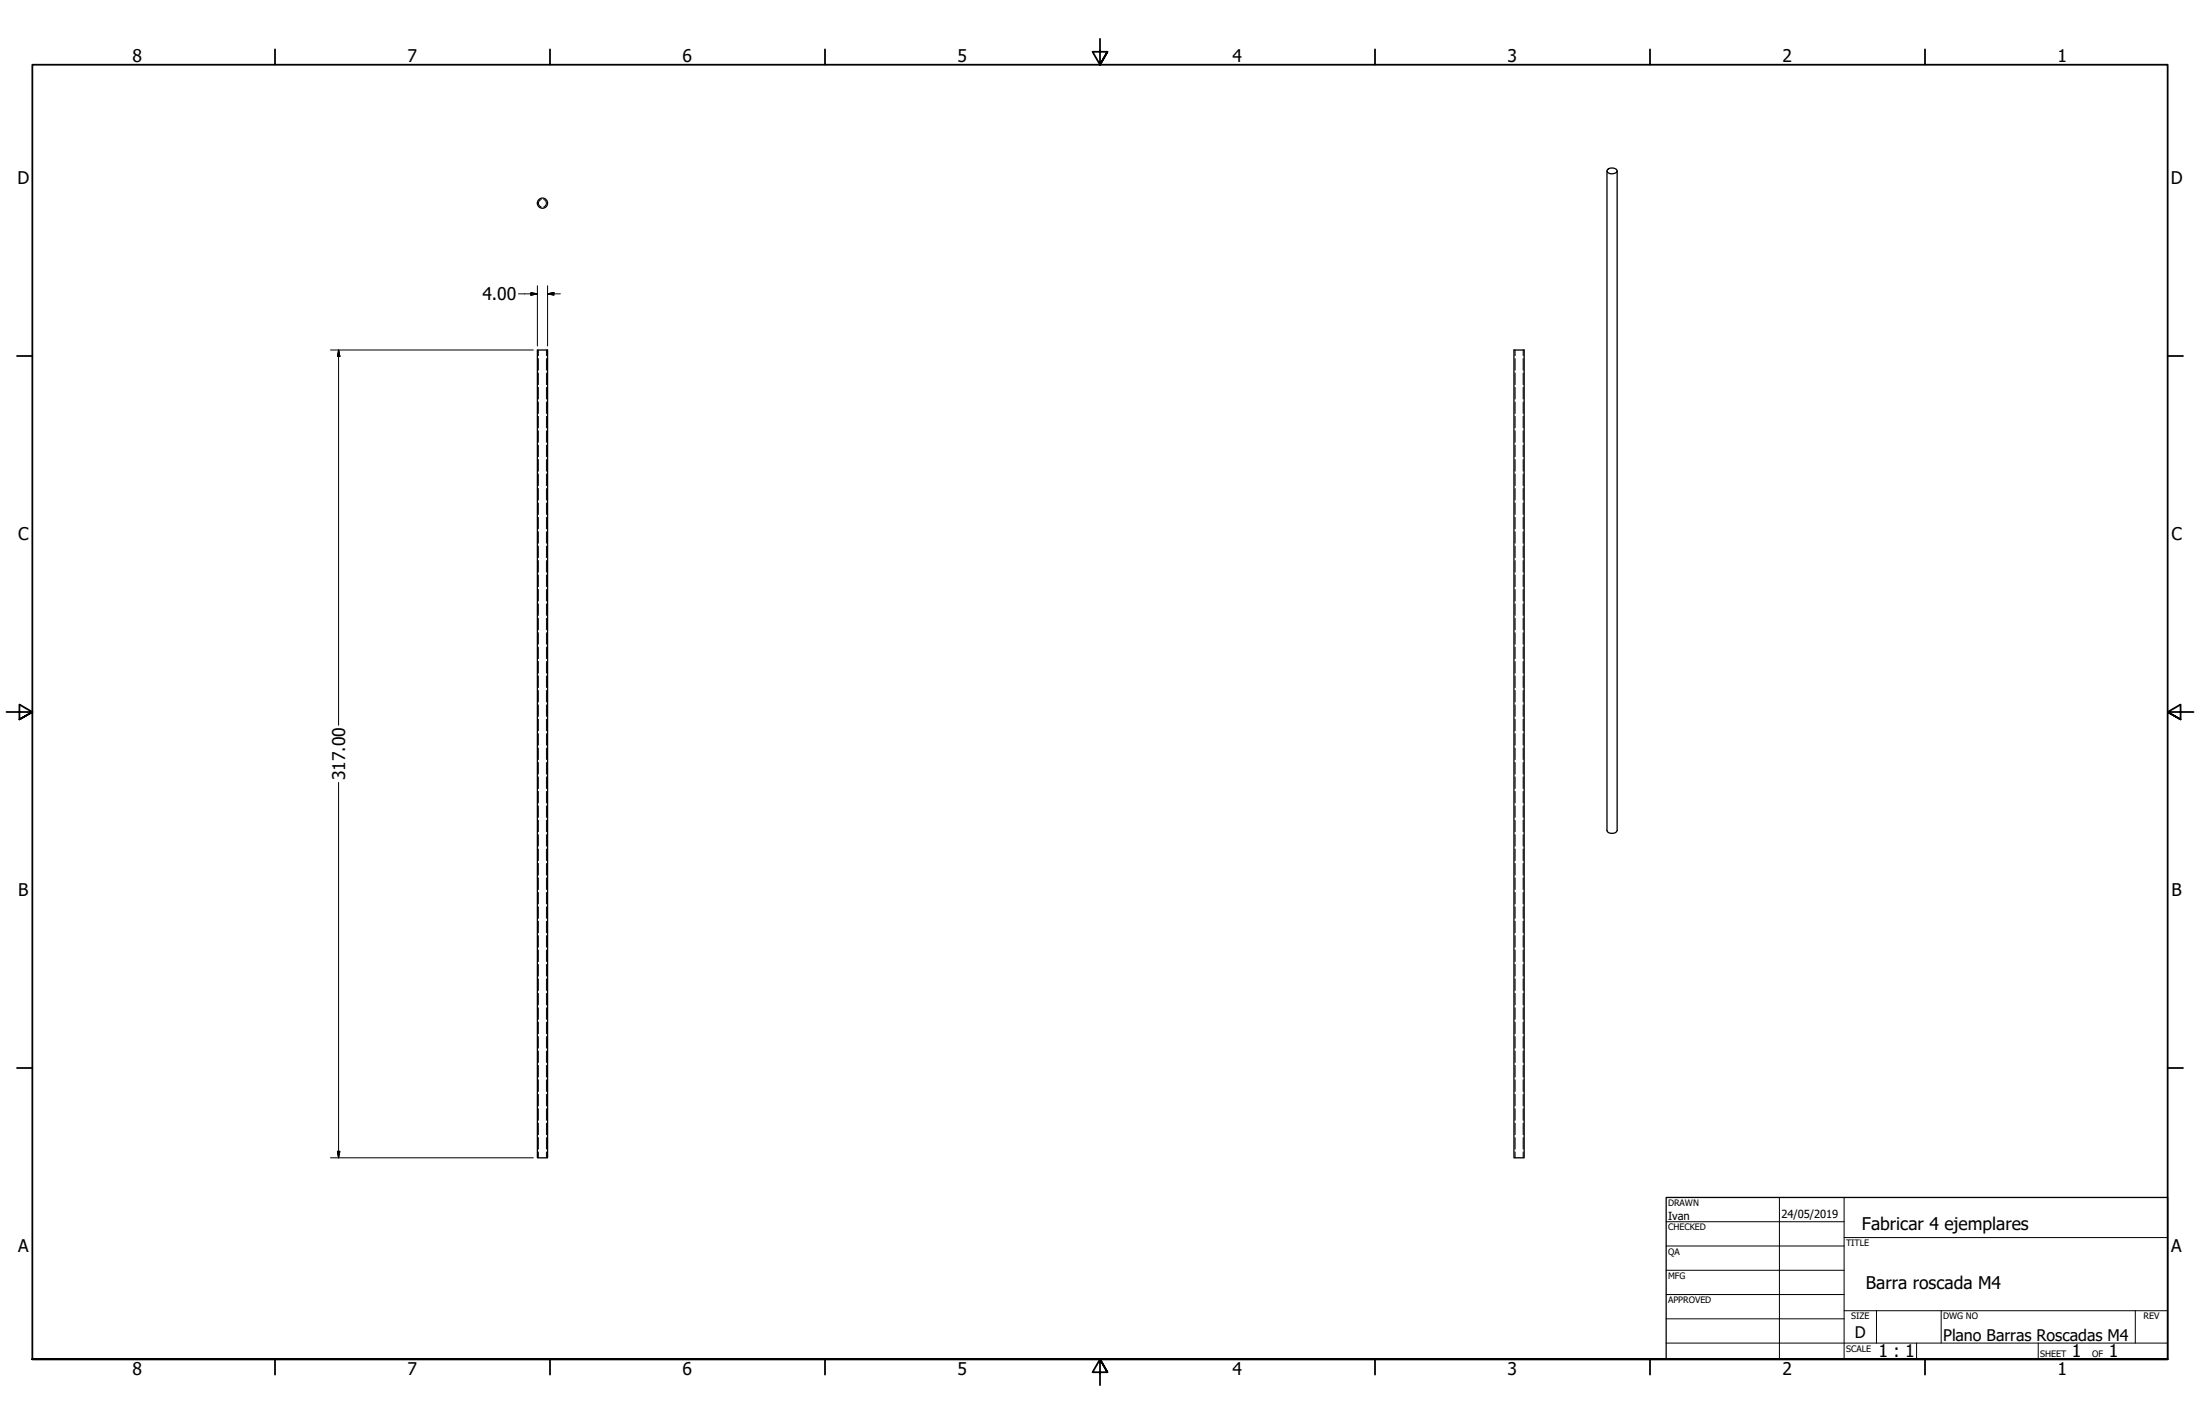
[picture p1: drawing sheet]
<svg xmlns="http://www.w3.org/2000/svg" width="864mm" height="559mm" viewBox="0 0 864 559" stroke-linecap="round" stroke-linejoin="round" font-family="sans-serif">
<!-- layer: Visible (ANSI) -->
<g fill="none" stroke="#000" stroke-width=".51">
<path d="M630.8 67.1v258.8a2.32 2.32 0 0 0 4 0v-258.8M630.9 66.7a2.61 2.61 0 0 1 3.8 .1v.4a2.4 2.4 0 0 1-3.9-.1zM210.9 137.4h4v316.9h-4zM594.3 137.4h4v316.9h-4z"/>
<circle cx="212.9" cy="79.7" r="2"/>
</g>
<!-- layer: Hidden Narrow (ANSI) -->
<g fill="none" stroke="#000" stroke-width=".39">
<path d="M212.5 78.2a1.55 1.55 0 0 0-1.1 1.5 1.55 1.55 0 0 0 1.1 1.5M213.4 78.3a1.53 1.53 0 0 1 1.1 1.5 1.53 1.53 0 0 1-1.1 1.4M211.3 137.4v2.2M214.5 137.4v2.2M594.7 137.4v2.2M597.9 137.4v2.2M211.3 140.7v4.6M211.3 146.4v4.5M211.3 152v4.6M211.3 157.7v4.5M214.5 140.7v4.6M214.5 146.4v4.5"/>
<path d="M214.5 152v4.6M214.5 157.7v4.5M594.7 140.7v4.6M594.7 146.4v4.5M594.7 152v4.6M594.7 157.7v4.5M597.9 140.7v4.6M597.9 146.4v4.5M597.9 152v4.6M597.9 157.7v4.5M211.3 163.4v4.5M211.3 169v4.5"/>
<path d="M211.3 174.7v4.5M214.5 163.4v4.5M214.5 169v4.5M214.5 174.7v4.5M594.7 163.4v4.5M594.7 169v4.5M594.7 174.7v4.5M597.9 163.4v4.5M597.9 169v4.5M597.9 174.7v4.5M211.3 180.3v4.6M211.3 186v4.6"/>
<path d="M211.3 191.7v4.5M211.3 197.4v4.5M214.5 180.3v4.6M214.5 186v4.6M214.5 191.7v4.5M214.5 197.4v4.5M594.7 180.3v4.6M594.7 186v4.6M594.7 191.7v4.5M594.7 197.4v4.5M597.9 180.3v4.6M597.9 186v4.6"/>
<path d="M597.9 191.7v4.5M597.9 197.4v4.5M211.3 203v4.5M211.3 208.7v4.5M211.3 214.3v4.5M211.3 220v4.5M214.5 203v4.5M214.5 208.7v4.5M214.5 214.3v4.5M214.5 220v4.5M594.7 203v4.5M594.7 208.7v4.5"/>
<path d="M594.7 214.3v4.5M594.7 220v4.5M597.9 203v4.5M597.9 208.7v4.5M597.9 214.3v4.5M597.9 220v4.5M211.3 225.6v4.6M211.3 231.3v4.5M211.3 237v4.5M214.5 225.6v4.6M214.5 231.3v4.5M214.5 237v4.5"/>
<path d="M594.7 225.6v4.6M594.7 231.3v4.5M594.7 237v4.5M597.9 225.6v4.6M597.9 231.3v4.5M597.9 237v4.5M211.3 242.6v4.5M211.3 248.3v4.5M211.3 253.9v4.5M211.3 259.6v4.6M214.5 242.6v4.5M214.5 248.3v4.5"/>
<path d="M214.5 253.9v4.5M214.5 259.6v4.6M594.7 242.6v4.5M594.7 248.3v4.5M594.7 253.9v4.5M594.7 259.6v4.6M597.9 242.6v4.5M597.9 248.3v4.5M597.9 253.9v4.5M597.9 259.6v4.6M211.3 265.2v4.6M211.3 271v4.5"/>
<path d="M211.3 276.6v4.5M214.5 265.2v4.6M214.5 271v4.5M214.5 276.6v4.5M594.7 265.2v4.6M594.7 271v4.5M594.7 276.6v4.5M597.9 265.2v4.6M597.9 271v4.5M597.9 276.6v4.5M211.3 282.3v4.5M211.3 287.9v4.5"/>
<path d="M211.3 293.6v4.5M211.3 299.2v4.6M214.5 282.3v4.5M214.5 287.9v4.5M214.5 293.6v4.5M214.5 299.2v4.6M594.7 282.3v4.5M594.7 287.9v4.5M594.7 293.6v4.5M594.7 299.2v4.6M597.9 282.3v4.5M597.9 287.9v4.5"/>
<path d="M597.9 293.6v4.5M597.9 299.2v4.6M211.3 304.9v4.5M211.3 310.6v4.5M211.3 316.2v4.5M214.5 304.9v4.5M214.5 310.6v4.5M214.5 316.2v4.5M594.7 304.9v4.5M594.7 310.6v4.5M594.7 316.2v4.5M597.9 304.9v4.5"/>
<path d="M597.9 310.6v4.5M597.9 316.2v4.5M211.3 321.9v4.5M211.3 327.5v4.5M211.3 333.2v4.5M211.3 338.8v4.6M214.5 321.9v4.5M214.5 327.5v4.5M214.5 333.2v4.5M214.5 338.8v4.6M594.7 321.9v4.5M594.7 327.5v4.5"/>
<path d="M594.7 333.2v4.5M594.7 338.8v4.6M597.9 321.9v4.5M597.9 327.5v4.5M597.9 333.2v4.5M597.9 338.8v4.6M211.3 344.5v4.6M211.3 350.2v4.5M211.3 355.9v4.5M214.5 344.5v4.6M214.5 350.2v4.5M214.5 355.9v4.5"/>
<path d="M594.7 344.5v4.6M594.7 350.2v4.5M594.7 355.9v4.5M597.9 344.5v4.6M597.9 350.2v4.5M597.9 355.9v4.5M211.3 361.5v4.5M211.3 367.2v4.5M211.3 372.8v4.5M211.3 378.5v4.5M214.5 361.5v4.5M214.5 367.2v4.5"/>
<path d="M214.5 372.8v4.5M214.5 378.5v4.5M594.7 361.5v4.5M594.7 367.2v4.5M594.7 372.8v4.5M594.7 378.5v4.5M597.9 361.5v4.5M597.9 367.2v4.5M597.9 372.8v4.5M597.9 378.5v4.5M211.3 384.1v4.6M211.3 389.8v4.5"/>
<path d="M211.3 395.5v4.5M214.5 384.1v4.6M214.5 389.8v4.5M214.5 395.5v4.5M594.7 384.1v4.6M594.7 389.8v4.5M594.7 395.5v4.5M597.9 384.1v4.6M597.9 389.8v4.5M597.9 395.5v4.5M211.3 401.1v4.5M211.3 406.8v4.5"/>
<path d="M211.3 412.4v4.5M211.3 418.1v4.6M214.5 401.1v4.5M214.5 406.8v4.5M214.5 412.4v4.5M214.5 418.1v4.6M594.7 401.1v4.5M594.7 406.8v4.5M594.7 412.4v4.5M594.7 418.1v4.6M597.9 401.1v4.5M597.9 406.8v4.5"/>
<path d="M597.9 412.4v4.5M597.9 418.1v4.6M211.3 423.7v4.6M211.3 429.5v4.5M211.3 435.1v4.5M214.5 423.7v4.6M214.5 429.5v4.5M214.5 435.1v4.5M594.7 423.7v4.6M594.7 429.5v4.5M594.7 435.1v4.5M597.9 423.7v4.6"/>
<path d="M597.9 429.5v4.5M597.9 435.1v4.5M211.3 440.8v4.5M211.3 446.4v4.5M211.3 452.1v2.2M214.5 440.8v4.5M214.5 446.4v4.5M214.5 452.1v2.2M594.7 440.8v4.5M594.7 446.4v4.5M594.7 452.1v2.2M597.9 440.8v4.5"/>
<path d="M597.9 446.4v4.5M597.9 452.1v2.2"/>
</g>
<!-- layer: Border (ANSI) -->
<g fill="none" stroke="#000" stroke-width=".7">
<path d="M107.9 19.4v6M215.9 19.4v6M323.8 19.4v6M431.8 15.2v10.2l-2.9-5.1h5.8l-2.9 5.1 2.9-5.1M539.8 19.4v6M647.7 19.4v6M755.6 19.4v6M6.7 139.7h6M850.9 139.7h6M2.5 279.4h10.2l-5.1-2.9v5.8l5.1-2.9-5.1 2.9M861.1 279.4h-10.2l5.1-2.9v5.8l-5.1-2.9 5.1 2.9M6.7 419.1h6"/>
<path d="M850.9 419.1h6M12.7 533.4v-508h838.2v508h-838.2h838.2M107.9 533.4v6M215.9 533.4v6M323.8 533.4v6M434.7 538.5l-2.9-5.1 2.9 5.1h-5.8l2.9-5.1v10.2M539.8 533.4v6M647.7 533.4v6M755.6 533.4v6"/>
</g>
<!-- layer: Title (ANSI) -->
<g fill="none" stroke="#000" stroke-width=".39">
<path d="M654 479.4h69.9M698.5 469.9v63.5M723.9 469.9v63.5M654 488.9h69.9M654 498.5h69.9M723.9 485.6h127M654 508h69.9M654 517.5h69.9M723.9 514.3h127M736.6 514.3v12.7M762 514.3v12.7M838.2 514.3v12.7"/>
<path d="M654 527h196.9M752.3 527v6.4M800.1 527v6.4"/>
</g>
<path d="M654 469.9h196.9v63.5h-196.9z" fill="none" stroke="#000" stroke-width=".51"/>
<!-- layer: Dimension (ANSI) -->
<path d="M203.5 115.3h7.4M208.4 114.8l2.5 .5-2.5 .5zM210.9 112.1v23.7M214.9 115.3l2.5-.5v1zM214.9 115.3h5.1M214.9 112.1v23.7M129.7 137.4h79.7M132.9 137.4l.5 2.4h-.9zM132.9 137.4v147.2M132.9 307v147.3M129.7 454.3h79.7M132.5 451.8h.9l-.5 2.5z" fill="none" stroke="#000" stroke-width=".39"/>
<path d="M208.4 115.8l2.5-.5zM208.4 114.8l2.5 .5-2.5 .5zM214.9 115.3l2.5-.5zM214.9 115.3l2.5-.5v1zM132.9 137.4l.5 2.4zM132.9 137.4l.5 2.4h-.9zM132.5 451.8l.4 2.5zM132.5 451.8h.9l-.5 2.5z" fill="#000" stroke="#000" stroke-width=".39"/>
<g font-size="6.9">
<text x="52.1" y="24.4">8</text>
<text x="160" y="24.4">7</text>
<text x="268" y="24.4">6</text>
<text x="375.9" y="24.4">5</text>
<text x="483.9" y="24.4">4</text>
<text x="591.8" y="24.4">3</text>
<text x="699.8" y="24.4">2</text>
<text x="807.7" y="24.4">1</text>
<text x="6.9" y="72.3">D</text>
<text x="852.1" y="72.3">D</text>
<text x="189.4" y="117.9">4.00</text>
<text x="7.1" y="212">C</text>
<text x="852.4" y="212">C</text>
<text x="135.4" y="306.3" transform="rotate(-90 135.4 306.3)">317.00</text>
<text x="7.2" y="351.7">B</text>
<text x="852.4" y="351.7">B</text>
<text x="730.9" y="482.6">Fabricar 4 ejemplares</text>
<text x="7.1" y="491.4">A</text>
<text x="852.3" y="491.4">A</text>
<text x="732.5" y="505.9">Barra roscada M4</text>
<text x="737.4" y="532.6">1 : 1</text>
<text x="813.2" y="532.6">1</text>
<text x="827.8" y="532.6">1</text>
<text x="52.1" y="539.4">8</text>
<text x="160" y="539.4">7</text>
<text x="268" y="539.4">6</text>
<text x="375.9" y="539.4">5</text>
<text x="483.9" y="539.4">4</text>
<text x="591.8" y="539.4">3</text>
<text x="699.8" y="539.4">2</text>
<text x="807.7" y="539.4">1</text>
</g>
<g font-size="6.3">
<text x="728.1" y="524.9">D</text>
<text x="762.8" y="526.2">Plano Barras Roscadas M4</text>
</g>
<g font-size="4.4">
<text x="654.8" y="478.6">Ivan</text>
<text x="699.3" y="478">24/05/2019</text>
</g>
<g font-size="3.5">
<text x="654.8" y="473.2">DRAWN</text>
<text x="654.8" y="482.8">CHECKED</text>
<text x="724.7" y="488.9">TITLE</text>
<text x="654.8" y="492.3">QA</text>
<text x="654.8" y="501.8">MFG</text>
<text x="654.8" y="511.4">APPROVED</text>
<text x="726.7" y="517.7">SIZE</text>
<text x="762.8" y="517.7">DWG NO</text>
<text x="841.4" y="517.7">REV</text>
<text x="724.7" y="530.4">SCALE</text>
<text x="800.9" y="532.6">SHEET</text>
<text x="821.3" y="532.6">OF</text>
</g>
</svg>
